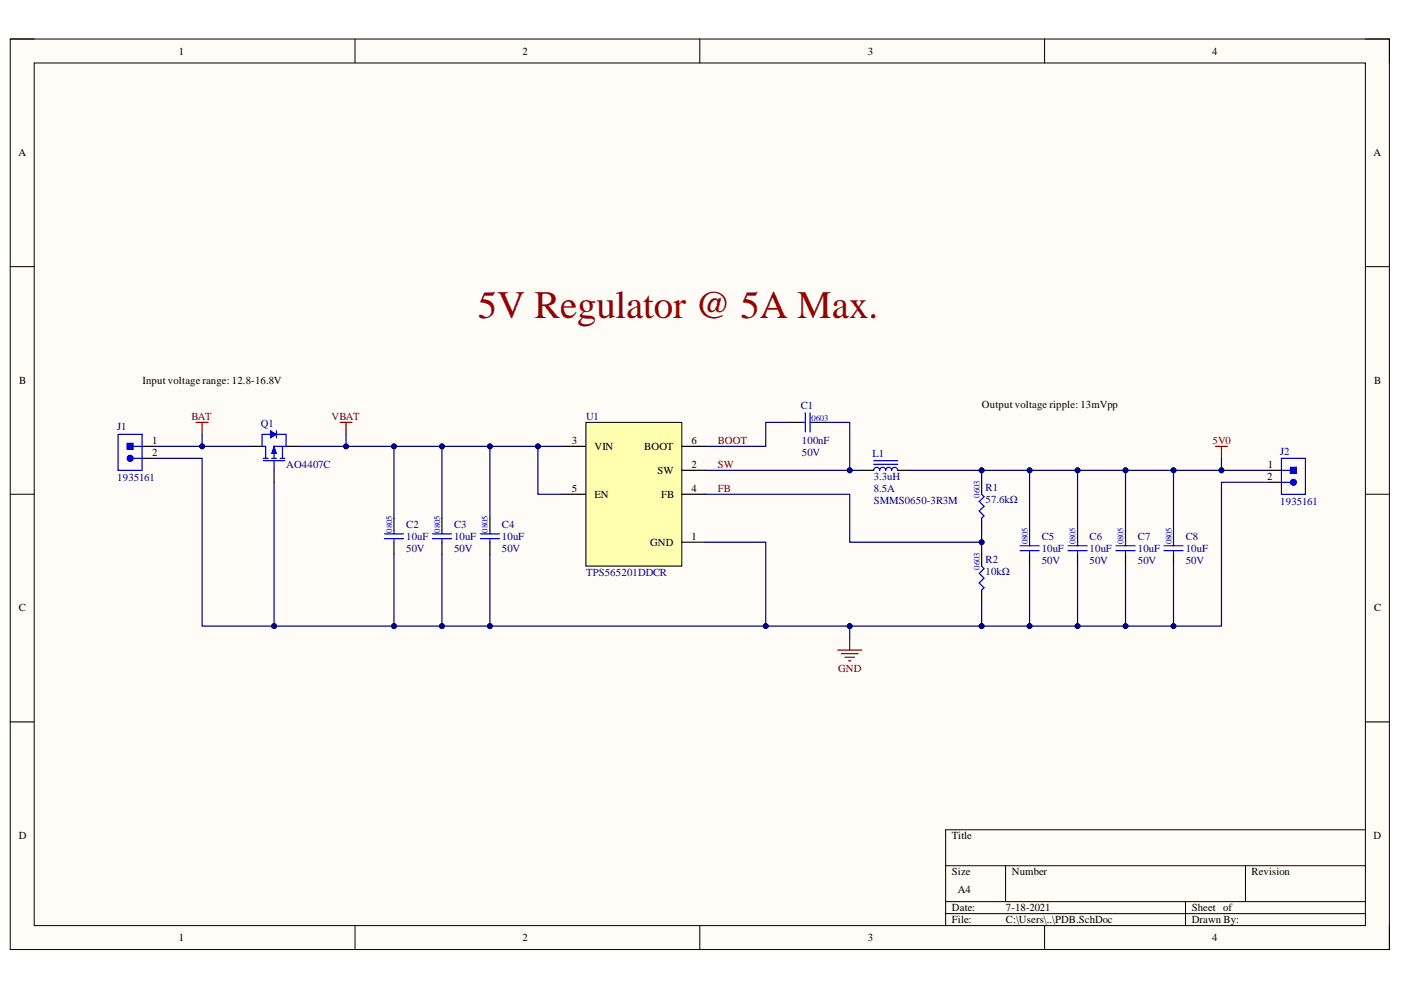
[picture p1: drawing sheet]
# Altium project UWARG_PDB.PrjPcb
1 sheet, 15 parts. Net scope: global (net labels, ports and power ports of the same name join across sheets).
Board file: PDB.PcbDoc

## Sheet PDB.SchDoc
size A4; SheetNumber: 1; SheetTotal: 1

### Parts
C1  value 100nF  Voltage: 50V  [CAP0603]  (hidden comment: CAP_100nF_50V_0603)
C2  value 10uF  Voltage: 50V  [CAP0805]  (hidden comment: CAP_10uF_50V_0805)
C3  value 10uF  Voltage: 50V  [CAP0805]  (hidden comment: CAP_10uF_50V_0805)
C4  value 10uF  Voltage: 50V  [CAP0805]  (hidden comment: CAP_10uF_50V_0805)
C5  value 10uF  Voltage: 50V  [CAP0805]  (hidden comment: CAP_10uF_50V_0805)
C6  value 10uF  Voltage: 50V  [CAP0805]  (hidden comment: CAP_10uF_50V_0805)
C7  value 10uF  Voltage: 50V  [CAP0805]  (hidden comment: CAP_10uF_50V_0805)
C8  value 10uF  Voltage: 50V  [CAP0805]  (hidden comment: CAP_10uF_50V_0805)
J1  CON_2POS_SCREW_TERM  [1935161]  (value not drawn)
J2  CON_2POS_SCREW_TERM  [1935161]  (value not drawn)
L1  value 3.3uH  Current Rating: 8.5A  [SMMS0650-3R3M]  (hidden comment: IND_3.3uH_8.5A)
Q1  Manufacturer Part Number 1: AO4407C  [SO-8_PMOS_AO4407C]  (hidden comment: PMOS_30V_14A)
R1  value 57.6kΩ  [RES0603]  (hidden comment: RES_57.6kΩ_0603_1%)
R2  value 10kΩ  [RES0603]  (hidden comment: RES_10kΩ_0603_1%)
U1  TPS565201DDCR  [TPS565201DDCR]

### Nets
5V0: C5.2 C6.2 C7.2 C8.2 J2.1 L1.2 R1.2
BAT: J1.1 Q1.3(Drain)
GND: C2.1 C3.1 C4.1 C5.1 C6.1 C7.1 C8.1 J1.2 J2.2 Q1.2(Gate) R2.1 U1.1(GND)
VBAT: C2.2 C3.2 C4.2 Q1.1(Source) U1.3(VIN) U1.5(EN)
BOOT: C1.1 U1.6(BOOT)
FB: R1.1 R2.2 U1.4(FB)
SW: C1.2 L1.1 U1.2(SW)

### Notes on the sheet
- 5V Regulator @ 5A Max.
- Input voltage range: 12.8-16.8V
- Output voltage ripple: 13mVpp
